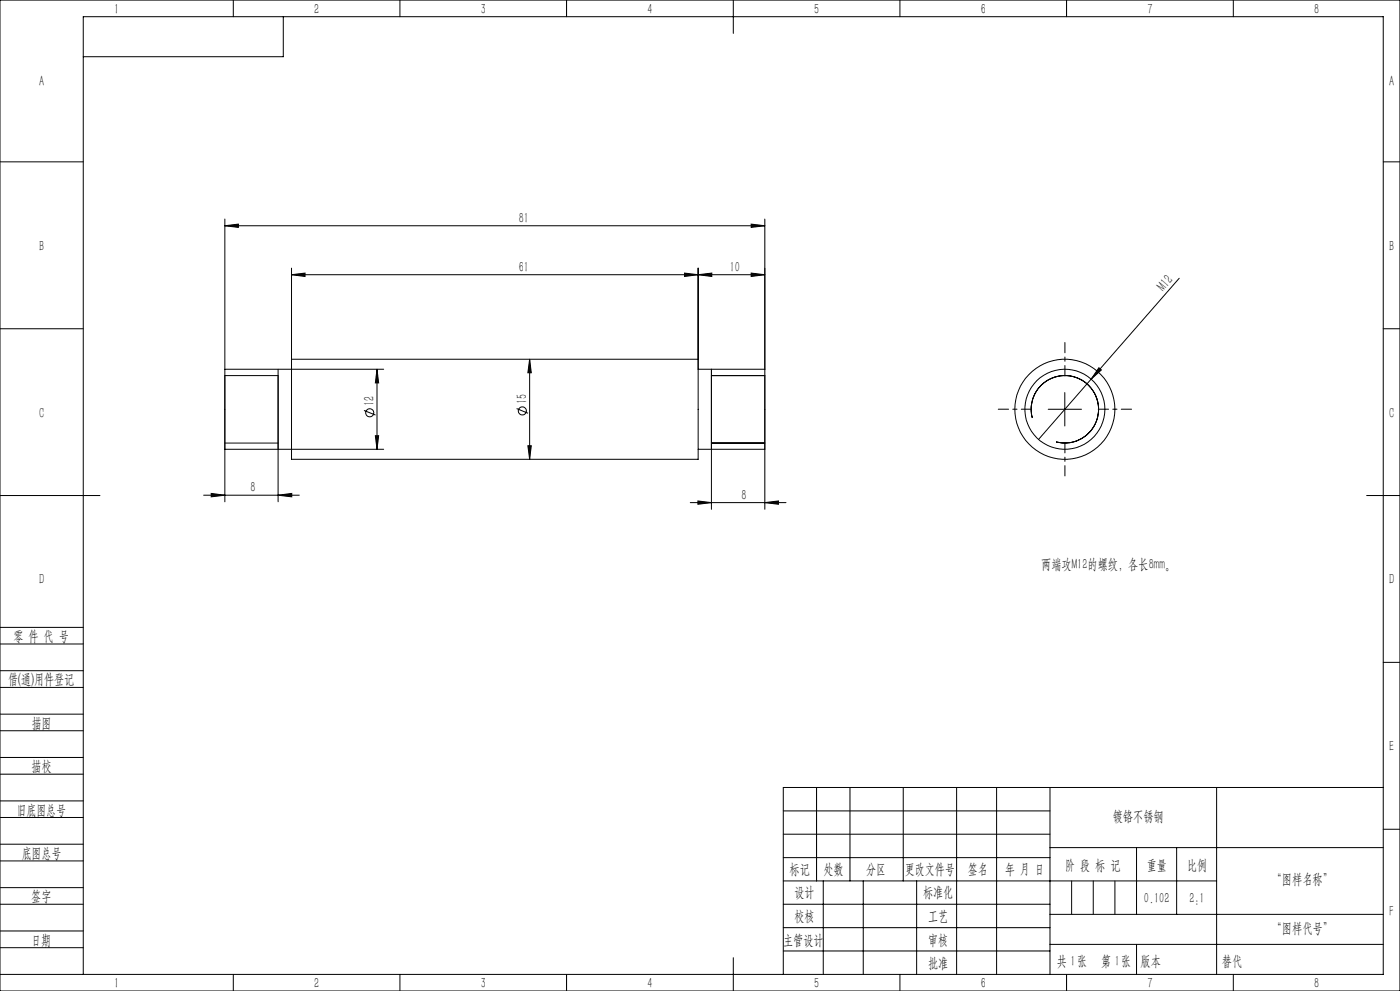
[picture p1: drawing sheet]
<svg xmlns="http://www.w3.org/2000/svg" width="420mm" height="297mm" viewBox="0 0 420 297" stroke-linecap="round" stroke-linejoin="round" font-family="sans-serif">
<g fill="none" stroke="#000" stroke-width=".3">
<path d="M0 0h420v297h-420zM70 0v5M85 5v12h-60M120 0v5M170 0v5M220 0v10M270 0v5M320 0v5M370 0v5M0 48.5h25M415 48.5h5M67.5 67.7l4-.5v1z"/>
<path d="M67.5 65.6v45.1M67.5 67.7h161.9M225.4 67.2l4 .5-4 .5zM229.4 65.6v45.1M0 98.5h25M87.5 82.3l4-.5v1.1zM87.5 80.4v27.3M87.5 82.3h141.9M205.4 81.8l4 .5-4 .6zM209.4 82.3l4.1-.5v1.1zM209.4 80.4v30.3h20M225.4 81.8l4 .5-4 .6z"/>
<path d="M353.8 83.4l-42.2 48.3M415 98.5h5M67.5 110.7v24h47.6M67.5 110.7h47.6M83.4 112.6h-15.9v37.8M83.4 110.7v39.7M87.5 107.7h121.9v30h-121.9zM113.1 110.7l.5 4.1h-1zM113.1 110.7v24M158.9 107.7l.5 4h-1zM158.9 107.7v30M213.4 112.6h16v40"/>
<path d="M213.4 110.7v41.9M229.4 110.7v24h-20M319.4 117.6v10.1M329.7 110.2l.7 .7-3.1 2.7zM67.5 132.8h15.9M109.2 123l3.4 1.4M112.6 130.6h1l-.5 4.1zM155 122.4l3.4 1.5M158.4 133.6h1l-.5 4.1zM213.4 132.8h16M309.7 125.3a10.1 10.1 0 0 1 8.9-12.7 10.1 10.1 0 0 1 10.9 11 10.1 10.1 0 0 1-12.7 8.8M314.5 122.7h9.9"/>
<path d="M0 148.5h30M61.1 148.4h28.7M63.4 147.9l4.1 .5-4.1 .5zM83.4 148.4l4.1-.5v1zM207.1 150.6h28.7M209.4 150.1l4 .5-4 .5zM229.4 150.6l4.1-.5v1zM410 148.5h10M0 193h25M0 188h25M415 198.5h5M0 206h25"/>
<path d="M0 201h25M0 219h25M0 214h25M0 232h25M0 227h25M245 236v28M255 236v28M271 236v28M287 236v56M299 236v56M315 236v56M365 236v56"/>
<path d="M415 236h-180v56M0 245h25M0 240h25M0 258h25M0 253h25M235 243h80M235 250h80M235 257h80M315 254h100M341 254v20M353 254v20M415 248.5h5"/>
<path d="M0 271h25M0 266h25M0 279h25M235 271h80M235 264h130M235 278h80M247 264v28M259 264v28M275 264v28M315 274h100M0 284h25M0 292h415v-287h-390v287"/>
<path d="M70 292v5M120 292v5M170 292v5M220 287v10M235 285h80M270 292v5M315 283h100M320 292v5M370 292v5"/>
<circle cx="110.9" cy="123.7" r="1.22"/>
<circle cx="156.7" cy="123.2" r="1.21"/>
<circle cx="319.5" cy="122.7" r="12"/>
<circle cx="319.5" cy="122.7" r="15"/>
</g>
<path d="M321.5 264v10M328 264v10M334.5 264v10M341 283v9" fill="none" stroke="#0a0605" stroke-width=".3"/>
<path d="M319.5 112.6v-10M309.5 122.6h-10M319.5 132.6v10M329.5 122.6h10" fill="none" stroke="#000" stroke-width=".3" stroke-dasharray="30.5 1.3 1.3 1.3" stroke-dashoffset="27.4"/>
<g fill="#000">
<path d="M329.7 110.2l.7 .7-3.1 2.7z"/>
<path d="M67.5 67.7l4-.5v1zM225.4 67.2l4 .5-4 .5zM63.4 147.9l4.1 .5-4.1 .5zM83.4 148.4l4.1-.5v1z"/>
<path d="M205.4 81.8l4 .5-4 .6zM87.5 82.3l4-.5v1.1zM229.4 150.6l4.1-.5v1zM209.4 150.1l4 .5-4 .5zM225.4 81.8l4 .5-4 .6zM209.4 82.3l4.1-.5v1.1z"/>
<path d="M158.9 107.7l.5 4h-1zM158.4 133.6h1l-.5 4.1zM113.1 110.7l.5 4.1h-1zM112.6 130.6h1l-.5 4.1z"/>
</g>
<g font-size="4.4">
<text x="34.2" y="4.2">1</text>
<text x="94.2" y="4.2">2</text>
<text x="144.2" y="4.2">3</text>
<text x="194.2" y="4.2">4</text>
<text x="244.2" y="4.2">5</text>
<text x="294.2" y="4.2">6</text>
<text x="344.2" y="4.2">7</text>
<text x="394.2" y="4.2">8</text>
<text x="11.7" y="25.9">A</text>
<text x="416.7" y="25.9">A</text>
<text x="155.6" y="66.8">81</text>
<text x="11.7" y="75.1">B</text>
<text x="416.7" y="75.1">B</text>
<text x="155.6" y="81.5">61</text>
<text x="219" y="81.5">10</text>
<text x="349" y="87.5" transform="rotate(-49 349 87.5)">M12</text>
<text x="11.7" y="125.2">C</text>
<text x="112.2" y="121.7" transform="rotate(-90 112.2 121.7)">12</text>
<text x="158" y="121.1" transform="rotate(-90 158 121.1)">15</text>
<text x="416.7" y="125.2">C</text>
<text x="75.1" y="147.5">8</text>
<text x="222.4" y="149.7">8</text>
<text x="312.4" y="170.6">两端攻M12的螺纹，各长8mm。</text>
<text x="11.7" y="175.2">D</text>
<text x="416.7" y="175.2">D</text>
<text x="4" y="192">零 件 代 号</text>
<text x="2.5" y="205.1">借(通)用件登记</text>
<text x="9.5" y="218.1">描图</text>
<text x="416.7" y="225.1">E</text>
<text x="9.5" y="231.1">描校</text>
<text x="5" y="244.2">旧底图总号</text>
<text x="333.8" y="246.2">镀铬不锈钢</text>
<text x="6.5" y="257.2">底图总号</text>
<text x="236.9" y="261.9">标记</text>
<text x="247.1" y="261.9">处数</text>
<text x="259.9" y="261.9">分区</text>
<text x="271.5" y="261.9">更改文件号</text>
<text x="290.4" y="261.9">签名</text>
<text x="301.5" y="261.9">年 月 日</text>
<text x="319.5" y="260.6">阶 段 标 记</text>
<text x="344" y="260.6">重量</text>
<text x="356.1" y="260.6">比例</text>
<text x="238.3" y="268.9">设计</text>
<text x="276.9" y="268.9">标准化</text>
<text x="381.5" y="264.8">“图样名称”</text>
<text x="9.4" y="270.1">签字</text>
<text x="343.2" y="270.7">0.102</text>
<text x="356.8" y="270.7">2:1</text>
<text x="416.8" y="274.4">F</text>
<text x="238.3" y="276.1">校核</text>
<text x="278.4" y="276">工艺</text>
<text x="381.5" y="279.6">“图样代号”</text>
<text x="9.4" y="283.2">日期</text>
<text x="234.9" y="283.3">主管设计</text>
<text x="278.4" y="283.3">审核</text>
<text x="278.4" y="290.2">批准</text>
<text x="317.1" y="289.4">共 张</text>
<text x="321.1" y="289.4">1</text>
<text x="330.3" y="289.4">第 张</text>
<text x="334.5" y="289.4">1</text>
<text x="342.1" y="289.4">版本</text>
<text x="34.2" y="296.2">1</text>
<text x="94.2" y="296.2">2</text>
<text x="144.2" y="296.2">3</text>
<text x="194.2" y="296.2">4</text>
<text x="244.2" y="296.2">5</text>
<text x="294.2" y="296.2">6</text>
<text x="344.2" y="296.2">7</text>
<text x="394.2" y="296.2">8</text>
</g>
<text font-size="4.4" fill="#0a0605" x="366.6" y="289.4">替代</text>
</svg>
